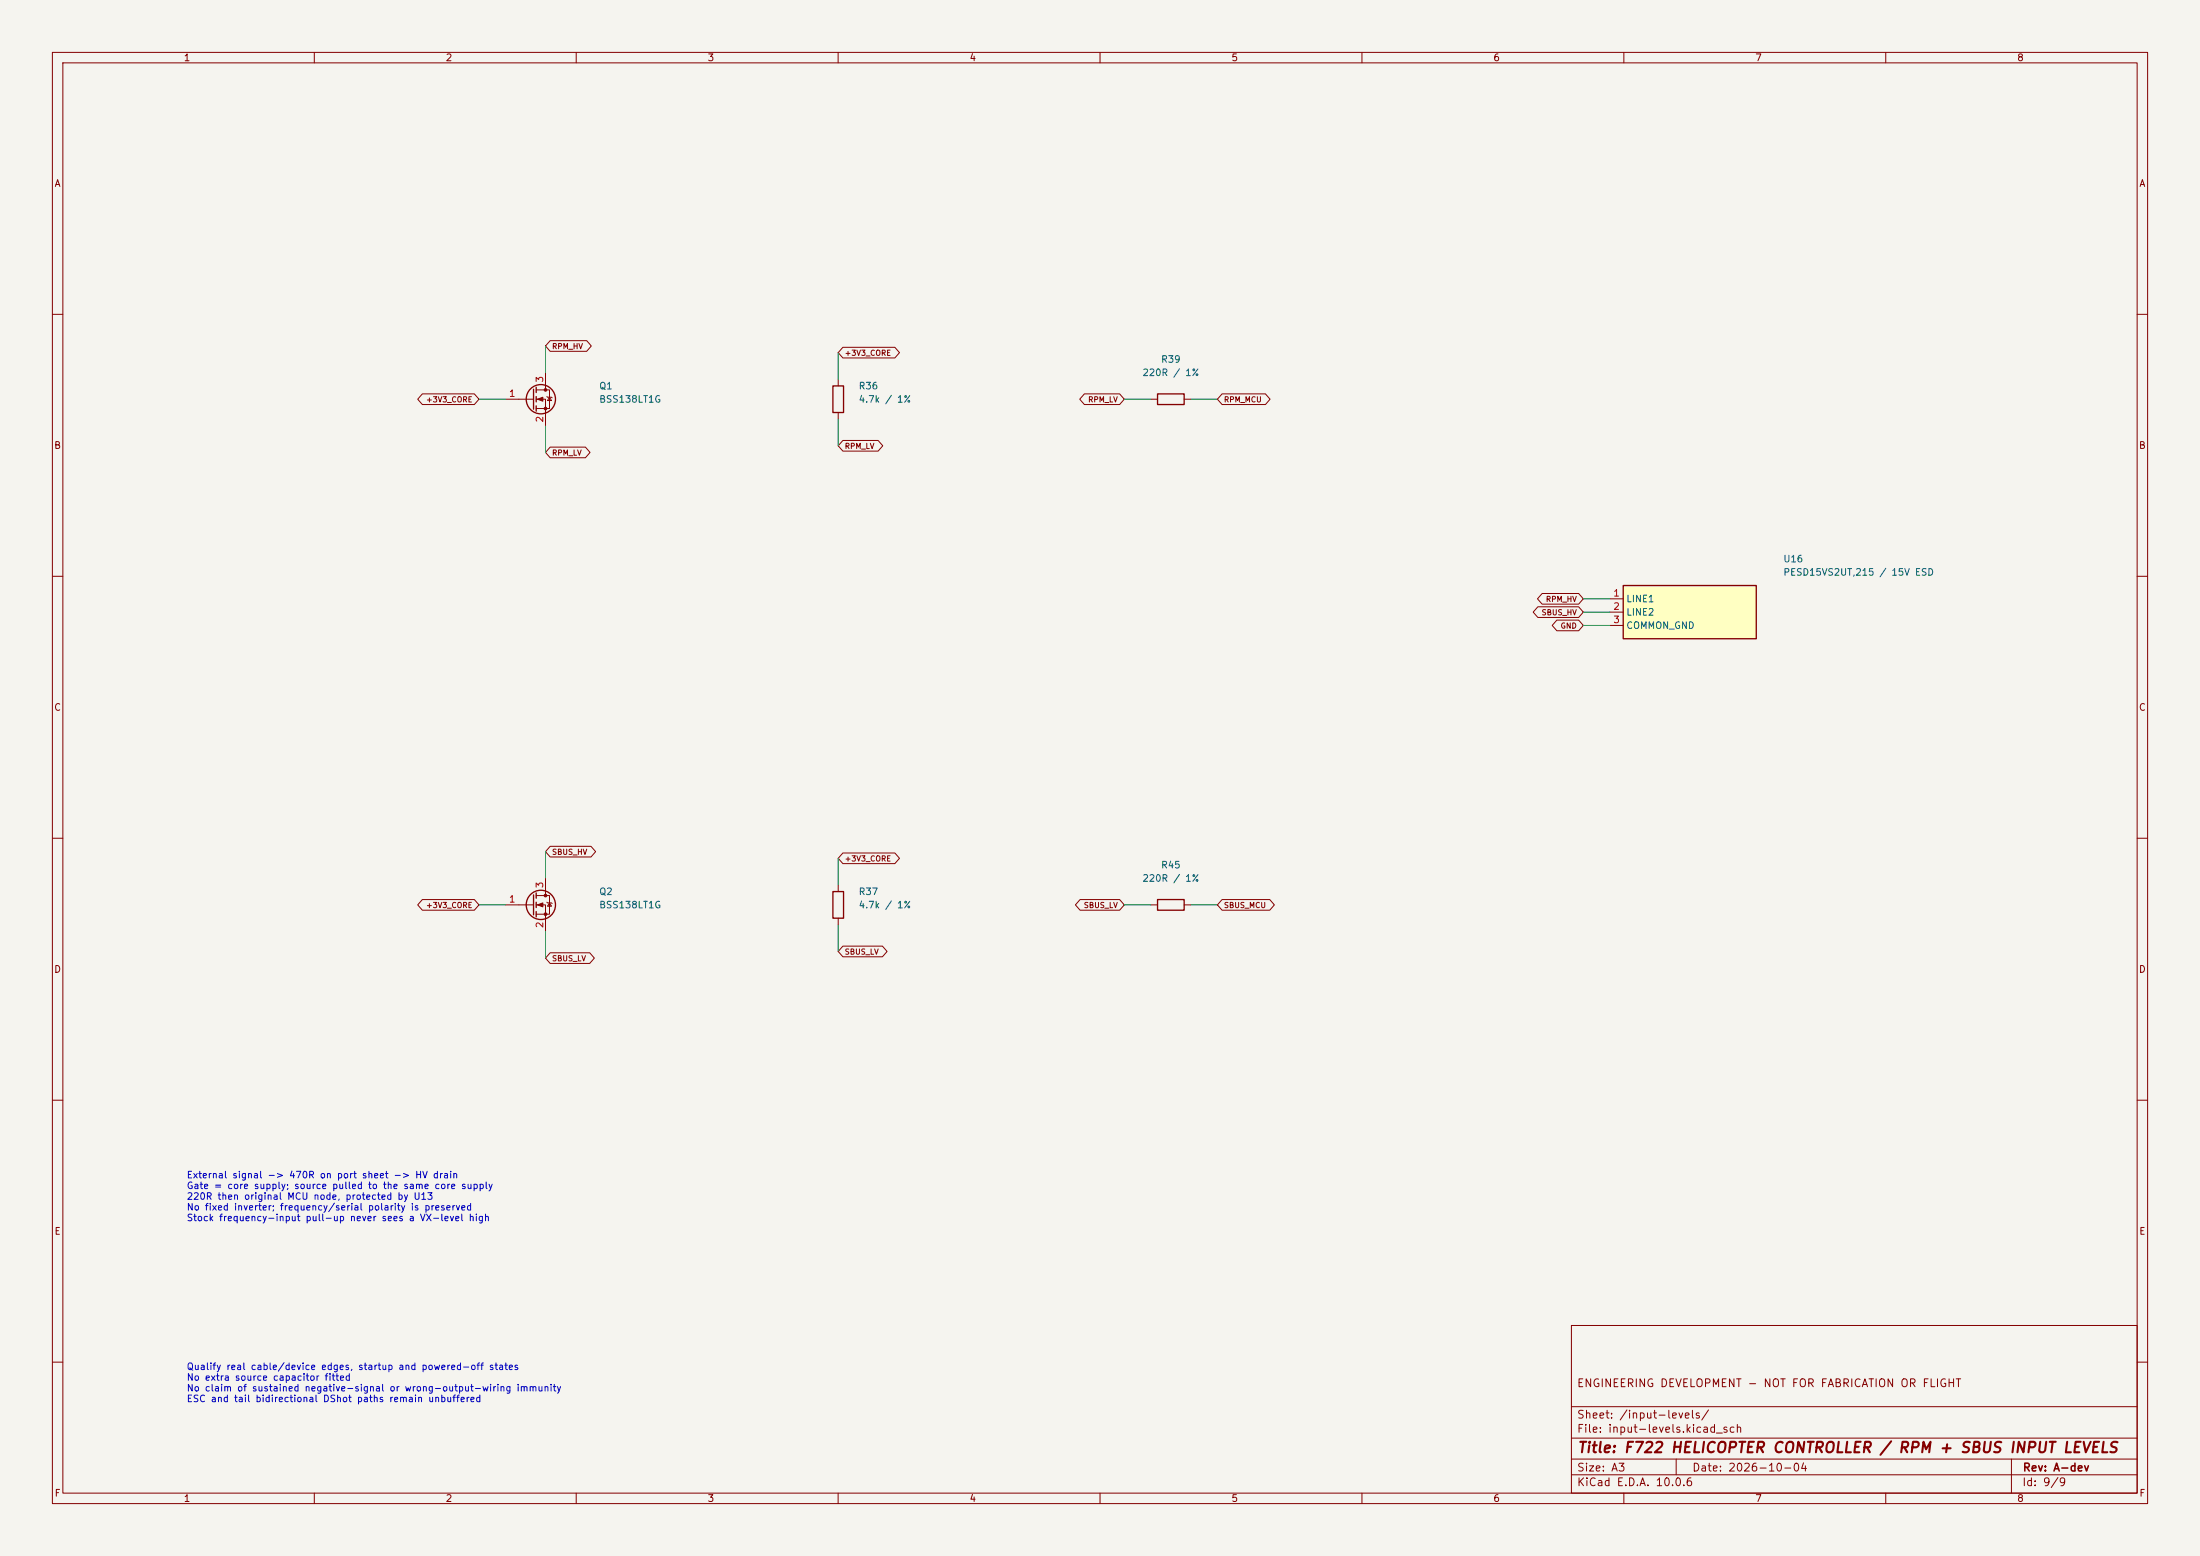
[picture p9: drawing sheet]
(kicad_sch (version 20250114) (generator "eeschema") (paper "A3") (title_block (title "F722 HELICOPTER CONTROLLER / RPM + SBUS INPUT LEVELS") (date "2026-10-04") (rev "A-dev") (comment 1 "ENGINEERING DEVELOPMENT - NOT FOR FABRICATION OR FLIGHT")) (lib_symbols (symbol "F722_Heli:BSS138" (pin_names (hide yes)) (exclude_from_sim no) (in_bom yes) (on_board yes) (property "Reference" "Q" (at 5.08 1.905 0) (effects (font (size 1.27 1.27)) (justify left))) (property "Value" "BSS138" (at 5.08 0 0) (effects (font (size 1.27 1.27)) (justify left))) (property "Footprint" "Package_TO_SOT_SMD:SOT-23" (at 5.08 -1.905 0) (effects (font (size 1.27 1.27) (italic yes)) (justify left) (hide yes))) (property "Datasheet" "https://www.onsemi.com/pub/Collateral/BSS138-D.PDF" (at 5.08 -3.81 0) (effects (font (size 1.27 1.27)) (justify left) (hide yes))) (property "Description" "50V Vds, 0.22A Id, N-Channel MOSFET, SOT-23" (at 0 0 0) (effects (font (size 1.27 1.27)) (hide yes))) (property "ki_keywords" "N-Channel MOSFET" (at 0 0 0) (effects (font (size 1.27 1.27)) (hide yes))) (property "ki_fp_filters" "SOT?23* F722_Heli:SOT-23" (at 0 0 0) (effects (font (size 1.27 1.27)) (hide yes))) (symbol "BSS138_0_1" (polyline (pts (xy 0.254 1.905) (xy 0.254 -1.905)) (stroke (width 0.254) (type default)) (fill (type none))) (polyline (pts (xy 0.254 0) (xy -2.54 0)) (stroke (width 0) (type default)) (fill (type none))) (polyline (pts (xy 0.762 2.286) (xy 0.762 1.27)) (stroke (width 0.254) (type default)) (fill (type none))) (polyline (pts (xy 0.762 0.508) (xy 0.762 -0.508)) (stroke (width 0.254) (type default)) (fill (type none))) (polyline (pts (xy 0.762 -1.27) (xy 0.762 -2.286)) (stroke (width 0.254) (type default)) (fill (type none))) (polyline (pts (xy 0.762 -1.778) (xy 3.302 -1.778) (xy 3.302 1.778) (xy 0.762 1.778)) (stroke (width 0) (type default)) (fill (type none))) (polyline (pts (xy 1.016 0) (xy 2.032 0.381) (xy 2.032 -0.381) (xy 1.016 0)) (stroke (width 0) (type default)) (fill (type outline))) (circle (center 1.651 0) (radius 2.794) (stroke (width 0.254) (type default)) (fill (type none))) (polyline (pts (xy 2.54 2.54) (xy 2.54 1.778)) (stroke (width 0) (type default)) (fill (type none))) (circle (center 2.54 1.778) (radius 0.254) (stroke (width 0) (type default)) (fill (type outline))) (circle (center 2.54 -1.778) (radius 0.254) (stroke (width 0) (type default)) (fill (type outline))) (polyline (pts (xy 2.54 -2.54) (xy 2.54 0) (xy 0.762 0)) (stroke (width 0) (type default)) (fill (type none))) (polyline (pts (xy 2.794 0.508) (xy 2.921 0.381) (xy 3.683 0.381) (xy 3.81 0.254)) (stroke (width 0) (type default)) (fill (type none))) (polyline (pts (xy 3.302 0.381) (xy 2.921 -0.254) (xy 3.683 -0.254) (xy 3.302 0.381)) (stroke (width 0) (type default)) (fill (type none)))) (symbol "BSS138_1_1" (pin input line (at -5.08 0 0) (length 2.54) (name "G" (effects (font (size 1.27 1.27)))) (number "1" (effects (font (size 1.27 1.27))))) (pin passive line (at 2.54 5.08 270) (length 2.54) (name "D" (effects (font (size 1.27 1.27)))) (number "3" (effects (font (size 1.27 1.27))))) (pin passive line (at 2.54 -5.08 90) (length 2.54) (name "S" (effects (font (size 1.27 1.27)))) (number "2" (effects (font (size 1.27 1.27)))))) (embedded_fonts no)) (symbol "F722_Heli:R" (pin_numbers (hide yes)) (pin_names (offset 0)) (exclude_from_sim no) (in_bom yes) (on_board yes) (property "Reference" "R" (at 2.032 0 90) (effects (font (size 1.27 1.27)))) (property "Value" "R" (at 0 0 90) (effects (font (size 1.27 1.27)))) (property "Footprint" "" (at -1.778 0 90) (effects (font (size 1.27 1.27)) (hide yes))) (property "Datasheet" "~" (at 0 0 0) (effects (font (size 1.27 1.27)) (hide yes))) (property "Description" "Resistor" (at 0 0 0) (effects (font (size 1.27 1.27)) (hide yes))) (property "ki_keywords" "R res resistor" (at 0 0 0) (effects (font (size 1.27 1.27)) (hide yes))) (property "ki_fp_filters" "R_* F722_Heli:Panasonic_ERJPA2_0402 F722_Heli:R_0402_1005Metric F722_Heli:R_0603_1608Metric F722_YAGEO:R_0201_0603Metric_YAGEO_AC" (at 0 0 0) (effects (font (size 1.27 1.27)) (hide yes))) (symbol "R_0_1" (rectangle (start -1.016 -2.54) (end 1.016 2.54) (stroke (width 0.254) (type default)) (fill (type none)))) (symbol "R_1_1" (pin passive line (at 0 3.81 270) (length 1.27) (name "~" (effects (font (size 1.27 1.27)))) (number "1" (effects (font (size 1.27 1.27))))) (pin passive line (at 0 -3.81 90) (length 1.27) (name "~" (effects (font (size 1.27 1.27)))) (number "2" (effects (font (size 1.27 1.27)))))) (embedded_fonts no)) (symbol "F722_Heli:PESD15VS2UT" (exclude_from_sim no) (in_bom yes) (on_board yes) (property "Reference" "U" (at 0 7.62 0) (effects (font (size 1.27 1.27)))) (property "Value" "PESD15VS2UT" (at 0 10.16 0) (effects (font (size 1.27 1.27)))) (symbol "PESD15VS2UT_0_1" (rectangle (start -12.7 5.08) (end 12.7 -5.08) (stroke (width 0.254) (type default)) (fill (type background)))) (symbol "PESD15VS2UT_1_1" (pin passive line (at -15.24 2.54 0) (length 2.54) (name "LINE1" (effects (font (size 1.27 1.27)))) (number "1" (effects (font (size 1.27 1.27))))) (pin passive line (at -15.24 0.0 0) (length 2.54) (name "LINE2" (effects (font (size 1.27 1.27)))) (number "2" (effects (font (size 1.27 1.27))))) (pin passive line (at -15.24 -2.54 0) (length 2.54) (name "COMMON_GND" (effects (font (size 1.27 1.27)))) (number "3" (effects (font (size 1.27 1.27)))))) (property "ki_fp_filters" "F722_Heli:SOT-23" (at 0 0 0) (effects (font (size 1.27 1.27)) (hide yes))))) (symbol (lib_id "F722_Heli:BSS138") (at 101.6 76.2 0) (unit 1) (in_bom yes) (on_board yes) (dnp no) (property "Reference" "Q1" (at 114.3 73.66 0) (effects (font (size 1.27 1.27)) (justify left))) (property "Value" "BSS138LT1G" (at 114.3 76.2 0) (effects (font (size 1.27 1.27)) (justify left))) (property "Footprint" "F722_Heli:SOT-23" (at 101.6 76.2 0) (effects (font (size 1 1)) (hide yes))) (property "MPN" "BSS138LT1G" (at 101.6 76.2 0) (effects (font (size 1 1)) (hide yes))) (property "Manufacturer" "onsemi" (at 101.6 76.2 0) (effects (font (size 1 1)) (hide yes))) (property "LCSC" "C82045" (at 101.6 76.2 0) (effects (font (size 1 1)) (hide yes))) (property "Datasheet" "https://www.onsemi.com/pdf/datasheet/bss138lt1-d.pdf" (at 101.6 76.2 0) (effects (font (size 1 1)) (hide yes))) (property "Supplier" "https://jlcpcb.com/partdetail/onsemi-BSS138LT1G/C82045" (at 101.6 76.2 0) (effects (font (size 1 1)) (hide yes))) (pin "1") (pin "3") (pin "2")) (wire (pts (xy 96.52 76.2) (xy 91.44 76.2)) (stroke (width 0) (type default))) (global_label "+3V3_CORE" (shape bidirectional) (at 91.44 76.2 180.0) (effects (font (size 1.016 1.016)) (justify right)) (property "Intersheetrefs" "${INTERSHEET_REFS}" (at 91.44 76.2 180.0) (effects (font (size 1.016 1.016)) (hide yes)))) (wire (pts (xy 104.14 71.12) (xy 104.14 66.04)) (stroke (width 0) (type default))) (global_label "RPM_HV" (shape bidirectional) (at 104.14 66.04 0) (effects (font (size 1.016 1.016)) (justify left)) (property "Intersheetrefs" "${INTERSHEET_REFS}" (at 104.14 66.04 0) (effects (font (size 1.016 1.016)) (hide yes)))) (wire (pts (xy 104.14 81.28) (xy 104.14 86.36)) (stroke (width 0) (type default))) (global_label "RPM_LV" (shape bidirectional) (at 104.14 86.36 0) (effects (font (size 1.016 1.016)) (justify left)) (property "Intersheetrefs" "${INTERSHEET_REFS}" (at 104.14 86.36 0) (effects (font (size 1.016 1.016)) (hide yes)))) (symbol (lib_id "F722_Heli:R") (at 160.02 76.2 0) (unit 1) (in_bom yes) (on_board yes) (dnp no) (property "Reference" "R36" (at 163.83 73.66 0) (effects (font (size 1.27 1.27)) (justify left))) (property "Value" "4.7k / 1%" (at 163.83 76.2 0) (effects (font (size 1.27 1.27)) (justify left))) (property "Footprint" "F722_Heli:R_0402_1005Metric" (at 160.02 76.2 0) (effects (font (size 1 1)) (hide yes))) (property "MPN" "0402WGF4701TCE" (at 160.02 76.2 0) (effects (font (size 1 1)) (hide yes))) (property "Manufacturer" "UNI-ROYAL (Uniroyal Elec)" (at 160.02 76.2 0) (effects (font (size 1 1)) (hide yes))) (property "LCSC" "C25900" (at 160.02 76.2 0) (effects (font (size 1 1)) (hide yes))) (property "Supplier" "https://jlcpcb.com/partdetail/26643-0402WGF4701TCE/C25900" (at 160.02 76.2 0) (effects (font (size 1 1)) (hide yes))) (pin "1") (pin "2")) (wire (pts (xy 160.02 72.39) (xy 160.02 67.31)) (stroke (width 0) (type default))) (global_label "+3V3_CORE" (shape bidirectional) (at 160.02 67.31 0) (effects (font (size 1.016 1.016)) (justify left)) (property "Intersheetrefs" "${INTERSHEET_REFS}" (at 160.02 67.31 0) (effects (font (size 1.016 1.016)) (hide yes)))) (wire (pts (xy 160.02 80.01) (xy 160.02 85.09)) (stroke (width 0) (type default))) (global_label "RPM_LV" (shape bidirectional) (at 160.02 85.09 0) (effects (font (size 1.016 1.016)) (justify left)) (property "Intersheetrefs" "${INTERSHEET_REFS}" (at 160.02 85.09 0) (effects (font (size 1.016 1.016)) (hide yes)))) (symbol (lib_id "F722_Heli:R") (at 223.52 76.2 90) (unit 1) (in_bom yes) (on_board yes) (dnp no) (property "Reference" "R39" (at 223.52 68.58 90) (effects (font (size 1.27 1.27)))) (property "Value" "220R / 1%" (at 223.52 71.12 90) (effects (font (size 1.27 1.27)))) (property "Footprint" "F722_Heli:R_0402_1005Metric" (at 223.52 76.2 0) (effects (font (size 1 1)) (hide yes))) (property "MPN" "0402WGF2200TCE" (at 223.52 76.2 0) (effects (font (size 1 1)) (hide yes))) (property "Manufacturer" "UNI-ROYAL (Uniroyal Elec)" (at 223.52 76.2 0) (effects (font (size 1 1)) (hide yes))) (property "LCSC" "C25091" (at 223.52 76.2 0) (effects (font (size 1 1)) (hide yes))) (property "Supplier" "https://jlcpcb.com/partdetail/25834-0402WGF2200TCE/C25091" (at 223.52 76.2 0) (effects (font (size 1 1)) (hide yes))) (pin "1") (pin "2")) (wire (pts (xy 219.71 76.2) (xy 214.63 76.2)) (stroke (width 0) (type default))) (global_label "RPM_LV" (shape bidirectional) (at 214.63 76.2 180.0) (effects (font (size 1.016 1.016)) (justify right)) (property "Intersheetrefs" "${INTERSHEET_REFS}" (at 214.63 76.2 180.0) (effects (font (size 1.016 1.016)) (hide yes)))) (wire (pts (xy 227.33 76.2) (xy 232.41 76.2)) (stroke (width 0) (type default))) (global_label "RPM_MCU" (shape bidirectional) (at 232.41 76.2 0.0) (effects (font (size 1.016 1.016)) (justify left)) (property "Intersheetrefs" "${INTERSHEET_REFS}" (at 232.41 76.2 0.0) (effects (font (size 1.016 1.016)) (hide yes)))) (symbol (lib_id "F722_Heli:BSS138") (at 101.6 172.72 0) (unit 1) (in_bom yes) (on_board yes) (dnp no) (property "Reference" "Q2" (at 114.3 170.18 0) (effects (font (size 1.27 1.27)) (justify left))) (property "Value" "BSS138LT1G" (at 114.3 172.72 0) (effects (font (size 1.27 1.27)) (justify left))) (property "Footprint" "F722_Heli:SOT-23" (at 101.6 172.72 0) (effects (font (size 1 1)) (hide yes))) (property "MPN" "BSS138LT1G" (at 101.6 172.72 0) (effects (font (size 1 1)) (hide yes))) (property "Manufacturer" "onsemi" (at 101.6 172.72 0) (effects (font (size 1 1)) (hide yes))) (property "LCSC" "C82045" (at 101.6 172.72 0) (effects (font (size 1 1)) (hide yes))) (property "Datasheet" "https://www.onsemi.com/pdf/datasheet/bss138lt1-d.pdf" (at 101.6 172.72 0) (effects (font (size 1 1)) (hide yes))) (property "Supplier" "https://jlcpcb.com/partdetail/onsemi-BSS138LT1G/C82045" (at 101.6 172.72 0) (effects (font (size 1 1)) (hide yes))) (pin "1") (pin "3") (pin "2")) (wire (pts (xy 96.52 172.72) (xy 91.44 172.72)) (stroke (width 0) (type default))) (global_label "+3V3_CORE" (shape bidirectional) (at 91.44 172.72 180.0) (effects (font (size 1.016 1.016)) (justify right)) (property "Intersheetrefs" "${INTERSHEET_REFS}" (at 91.44 172.72 180.0) (effects (font (size 1.016 1.016)) (hide yes)))) (wire (pts (xy 104.14 167.64) (xy 104.14 162.56)) (stroke (width 0) (type default))) (global_label "SBUS_HV" (shape bidirectional) (at 104.14 162.56 0) (effects (font (size 1.016 1.016)) (justify left)) (property "Intersheetrefs" "${INTERSHEET_REFS}" (at 104.14 162.56 0) (effects (font (size 1.016 1.016)) (hide yes)))) (wire (pts (xy 104.14 177.8) (xy 104.14 182.88)) (stroke (width 0) (type default))) (global_label "SBUS_LV" (shape bidirectional) (at 104.14 182.88 0) (effects (font (size 1.016 1.016)) (justify left)) (property "Intersheetrefs" "${INTERSHEET_REFS}" (at 104.14 182.88 0) (effects (font (size 1.016 1.016)) (hide yes)))) (symbol (lib_id "F722_Heli:R") (at 160.02 172.72 0) (unit 1) (in_bom yes) (on_board yes) (dnp no) (property "Reference" "R37" (at 163.83 170.18 0) (effects (font (size 1.27 1.27)) (justify left))) (property "Value" "4.7k / 1%" (at 163.83 172.72 0) (effects (font (size 1.27 1.27)) (justify left))) (property "Footprint" "F722_Heli:R_0402_1005Metric" (at 160.02 172.72 0) (effects (font (size 1 1)) (hide yes))) (property "MPN" "0402WGF4701TCE" (at 160.02 172.72 0) (effects (font (size 1 1)) (hide yes))) (property "Manufacturer" "UNI-ROYAL (Uniroyal Elec)" (at 160.02 172.72 0) (effects (font (size 1 1)) (hide yes))) (property "LCSC" "C25900" (at 160.02 172.72 0) (effects (font (size 1 1)) (hide yes))) (property "Supplier" "https://jlcpcb.com/partdetail/26643-0402WGF4701TCE/C25900" (at 160.02 172.72 0) (effects (font (size 1 1)) (hide yes))) (pin "1") (pin "2")) (wire (pts (xy 160.02 168.91) (xy 160.02 163.83)) (stroke (width 0) (type default))) (global_label "+3V3_CORE" (shape bidirectional) (at 160.02 163.83 0) (effects (font (size 1.016 1.016)) (justify left)) (property "Intersheetrefs" "${INTERSHEET_REFS}" (at 160.02 163.83 0) (effects (font (size 1.016 1.016)) (hide yes)))) (wire (pts (xy 160.02 176.53) (xy 160.02 181.61)) (stroke (width 0) (type default))) (global_label "SBUS_LV" (shape bidirectional) (at 160.02 181.61 0) (effects (font (size 1.016 1.016)) (justify left)) (property "Intersheetrefs" "${INTERSHEET_REFS}" (at 160.02 181.61 0) (effects (font (size 1.016 1.016)) (hide yes)))) (symbol (lib_id "F722_Heli:R") (at 223.52 172.72 90) (unit 1) (in_bom yes) (on_board yes) (dnp no) (property "Reference" "R45" (at 223.52 165.1 90) (effects (font (size 1.27 1.27)))) (property "Value" "220R / 1%" (at 223.52 167.64 90) (effects (font (size 1.27 1.27)))) (property "Footprint" "F722_Heli:R_0402_1005Metric" (at 223.52 172.72 0) (effects (font (size 1 1)) (hide yes))) (property "MPN" "0402WGF2200TCE" (at 223.52 172.72 0) (effects (font (size 1 1)) (hide yes))) (property "Manufacturer" "UNI-ROYAL (Uniroyal Elec)" (at 223.52 172.72 0) (effects (font (size 1 1)) (hide yes))) (property "LCSC" "C25091" (at 223.52 172.72 0) (effects (font (size 1 1)) (hide yes))) (property "Supplier" "https://jlcpcb.com/partdetail/25834-0402WGF2200TCE/C25091" (at 223.52 172.72 0) (effects (font (size 1 1)) (hide yes))) (pin "1") (pin "2")) (wire (pts (xy 219.71 172.72) (xy 214.63 172.72)) (stroke (width 0) (type default))) (global_label "SBUS_LV" (shape bidirectional) (at 214.63 172.72 180.0) (effects (font (size 1.016 1.016)) (justify right)) (property "Intersheetrefs" "${INTERSHEET_REFS}" (at 214.63 172.72 180.0) (effects (font (size 1.016 1.016)) (hide yes)))) (wire (pts (xy 227.33 172.72) (xy 232.41 172.72)) (stroke (width 0) (type default))) (global_label "SBUS_MCU" (shape bidirectional) (at 232.41 172.72 0.0) (effects (font (size 1.016 1.016)) (justify left)) (property "Intersheetrefs" "${INTERSHEET_REFS}" (at 232.41 172.72 0.0) (effects (font (size 1.016 1.016)) (hide yes)))) (symbol (lib_id "F722_Heli:PESD15VS2UT") (at 322.58 116.84 0) (unit 1) (in_bom yes) (on_board yes) (dnp no) (property "Reference" "U16" (at 340.36 106.68 0) (effects (font (size 1.27 1.27)) (justify left))) (property "Value" "PESD15VS2UT,215 / 15V ESD" (at 340.36 109.22 0) (effects (font (size 1.27 1.27)) (justify left))) (property "Footprint" "F722_Heli:SOT-23" (at 322.58 116.84 0) (effects (font (size 1 1)) (hide yes))) (property "MPN" "PESD15VS2UT,215" (at 322.58 116.84 0) (effects (font (size 1 1)) (hide yes))) (property "Manufacturer" "Nexperia" (at 322.58 116.84 0) (effects (font (size 1 1)) (hide yes))) (property "LCSC" "C282556" (at 322.58 116.84 0) (effects (font (size 1 1)) (hide yes))) (property "Datasheet" "https://assets.nexperia.com/documents/data-sheet/PESD15VS2UT.pdf" (at 322.58 116.84 0) (effects (font (size 1 1)) (hide yes))) (property "Supplier" "https://jlcpcb.com/partdetail/C282556" (at 322.58 116.84 0) (effects (font (size 1 1)) (hide yes))) (pin "1") (pin "2") (pin "3")) (wire (pts (xy 307.34 114.3) (xy 302.26 114.3)) (stroke (width 0) (type default))) (global_label "RPM_HV" (shape bidirectional) (at 302.26 114.3 180.0) (effects (font (size 1.016 1.016)) (justify right)) (property "Intersheetrefs" "${INTERSHEET_REFS}" (at 302.26 114.3 180.0) (effects (font (size 1.016 1.016)) (hide yes)))) (wire (pts (xy 307.34 116.84) (xy 302.26 116.84)) (stroke (width 0) (type default))) (global_label "SBUS_HV" (shape bidirectional) (at 302.26 116.84 180.0) (effects (font (size 1.016 1.016)) (justify right)) (property "Intersheetrefs" "${INTERSHEET_REFS}" (at 302.26 116.84 180.0) (effects (font (size 1.016 1.016)) (hide yes)))) (wire (pts (xy 307.34 119.38) (xy 302.26 119.38)) (stroke (width 0) (type default))) (global_label "GND" (shape bidirectional) (at 302.26 119.38 180.0) (effects (font (size 1.016 1.016)) (justify right)) (property "Intersheetrefs" "${INTERSHEET_REFS}" (at 302.26 119.38 180.0) (effects (font (size 1.016 1.016)) (hide yes)))) (text "External signal -> 470R on port sheet -> HV drain\nGate = core supply; source pulled to the same core supply\n220R then original MCU node, protected by U13\nNo fixed inverter; frequency/serial polarity is preserved\nStock frequency-input pull-up never sees a VX-level high" (at 35.56 228.6 0) (effects (font (size 1.27 1.27)) (justify left))) (text "Qualify real cable/device edges, startup and powered-off states\nNo extra source capacitor fitted\nNo claim of sustained negative-signal or wrong-output-wiring immunity\nESC and tail bidirectional DShot paths remain unbuffered" (at 35.56 264.16 0) (effects (font (size 1.27 1.27)) (justify left))) (sheet_instances (path "" (page "1"))))
